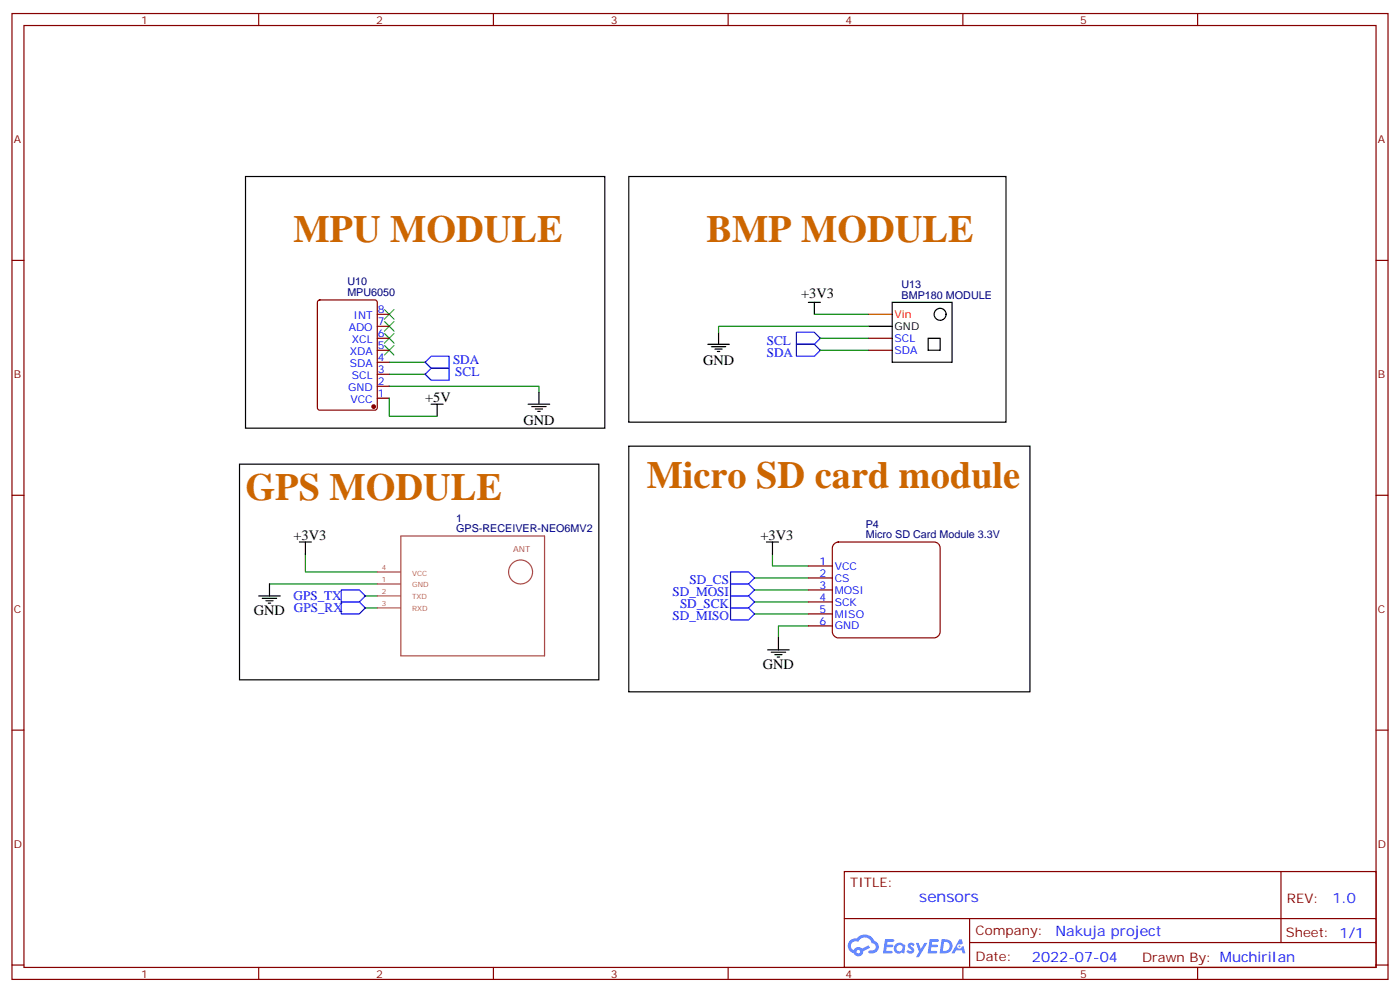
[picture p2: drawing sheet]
<svg xmlns="http://www.w3.org/2000/svg" width="412mm" height="292mm" viewBox="0 0 412 292" stroke-linecap="round" stroke-linejoin="round" font-family="sans-serif">
<g fill="none" stroke="#870000" stroke-width=".35">
<path d="M3.5 4h405.4v284.3h-405.4zM7.1 7.5h398.2v277.3h-398.2zM76.2 4v3.5M145.3 4v3.5M214.5 4v3.5M283.6 4v3.5M352.8 4v3.5M3.5 76.7h3.6M405.3 76.7h3.6M3.5 145.8h3.6M405.3 145.8h3.6M3.5 214.9h3.6"/>
<path d="M405.3 214.9h3.6M248.7 256.6h156.6v28.2h-156.6zM377.3 256.6v20.9M248.7 270.4h156.5M285.6 277.5h119.6M285.6 270.4v14.1M3.5 284.1h3.6M76.2 284.8v3.5M145.3 284.8v3.5M214.5 284.8v3.5M283.6 284.8v3.5M352.8 284.8v3.5"/>
<path d="M405.3 284.1h3.6"/>
</g>
<g fill="#5487ff">
<path d="M267.7 277.8a1.22 1.22 0 0 1 1.7 .2l-.4 .6a.47 .47 0 0 0-.3-.4 .47 .47 0 0 0-.5 .2l.1 .2a1.14 1.14 0 0 1 .8 1.8 1.14 1.14 0 0 1-1.9 0l-.2-.2 .5-.6 .7 .4a.29 .29 0 0 0 .3-.2 .29 .29 0 0 0-.2-.3 1.04 1.04 0 0 1-.6-1.7z"/>
<path d="M260.7 276.5h2.4l.3 .2-.2 .5h-1.8l-.1 .9h1.5l.3 .4-.3 .3h-1.6l-.2 1.1 1.7 .1 .2 .3-.2 .3-2.6 .1z"/>
<path d="M273.8 276.5h2.4l.3 .2-.1 .5h-1.8l-.2 .9h1.6l.3 .4-.4 .3h-1.6l-.1 1.1 1.7 .1 .2 .3-.2 .3-2.6 .1z"/>
<path d="M282.6 276.5h.7l.3 1.3-.6 .3a.69 .69 0 0 0-1 .3 .69 .69 0 0 0 .4 .9 .69 .69 0 0 0 .9-.6l.5-.3 .6 2.2h-.8l-.2-.8h-1.8l-.5 .8h-.8z"/>
<path d="M269.8 277.6h.8l.6 1.8 1.1-1.8h.9l-2.6 4.2h-.8l.9-1.6z"/>
<path d="M277.4 276.5l-.6 4.2h1.3a2.11 2.11 0 0 0 2.5-2.2 2.11 2.11 0 0 0-2.5-2zM278.1 277.2a1.39 1.39 0 0 1 1.7 1.5 1.39 1.39 0 0 1-1.8 1.2h-.3z"/>
<path d="M263.7 278.1a1.54 1.54 0 0 0-.1 2.2 1.54 1.54 0 0 0 2.2 .1l.6 .3 .3-2.3-.2-.3h-.4a1.49 1.49 0 0 0-2.4 0zM264 279.1a.94 .94 0 0 1 1.8 0 .94 .94 0 0 1-1.8 0z"/>
<path d="M250.4 276.9a2.18 2.18 0 0 0 1.1 3.7 1.44 1.44 0 0 0 1.6 .9 1.44 1.44 0 0 0 1.2-1.5l2-1-.5-.7-1.9 1a1.47 1.47 0 0 0-2.4 .4 1.39 1.39 0 0 1-.7-1.9 1.39 1.39 0 0 1 2-.5 2.12 2.12 0 0 1 2.2-1.3 2.12 2.12 0 0 1 1.9 1.7 1.14 1.14 0 0 1 1.1 1.4 1.14 1.14 0 0 1-1.7 .7 .43 .43 0 0 0-.5 .4 .43 .43 0 0 0 .4 .5 1.98 1.98 0 0 0 2.5-1.3 1.98 1.98 0 0 0-1.2-2.5 3.1 3.1 0 0 0-5.3-.7l-.9 .1zM252.3 280.2a.55 .55 0 0 1 1.1 0 .55 .55 0 0 1-1.1 0z"/>
<circle cx="282.6" cy="278.6" r=".26"/>
</g>
<path d="M234.6 97.8h5.3l1.8 1.8-1.8 1.8h-5.3zM125.2 110.2l1.8-1.8h5.3v3.5h-5.3zM125.2 106.6l1.8-1.7h5.3v3.5h-5.3zM234.6 101.4h5.3l1.8 1.7-1.8 1.8h-5.3zM100.5 173.7h5.3l1.8 1.7-1.8 1.8h-5.3zM100.5 177.2h5.3l1.8 1.8-1.8 1.7h-5.3zM215.2 179h5.3l1.7 1.7-1.7 1.8h-5.3zM215.2 175.4h5.3l1.7 1.8-1.7 1.8h-5.3zM215.2 171.9h5.3l1.7 1.8-1.7 1.7h-5.3zM215.2 168.4h5.3l1.7 1.7-1.7 1.8h-5.3z" fill="none" stroke="#00f" stroke-width=".35"/>
<g fill="none" stroke="#000" stroke-width=".35">
<path d="M72.3 52h105.9v74h-105.9zM185.2 52h111.1v72.3h-111.1zM211.7 97.8v3.6M238.1 89h3.6M239.9 89v3.5M255.8 96.1h7M262.8 89h17.7v17.6h-17.7zM273.4 99.6h3.5v3.5h-3.5zM127 119h3.5M128.8 119v3.5M155.6 119h6.3M156.6 119.7h4.3"/>
<path d="M158.7 115.5v3.5M208.5 101.4h6.3M209.5 102.1h4.3M210.6 102.8h2.1M211.3 103.5h.7M70.6 136.6h105.8v63.5h-105.8zM157.7 120.4h2.1M158.4 121.1h.7M185.2 131.3h118.2v72.4h-118.2zM88.2 159.6h3.5M90 159.6v3.5M225.8 159.6h3.5"/>
<path d="M227.5 159.6v3.5M76.2 175.4h6.3M77.3 176.1h4.2M78.3 176.8h2.1M79 177.6h.7M79.4 171.9v3.5M226.1 191.3h6.4M227.2 192h4.2M228.2 192.7h2.2M229 193.4h.7M229.3 187.8v3.5"/>
<circle cx="276.9" cy="92.5" r="1.76"/>
</g>
<path d="M255.8 92.5h7" fill="none" stroke="#f00" stroke-width=".35"/>
<g fill="none" stroke="#870000" stroke-width=".35">
<path d="M93.7 88.5l.5-.2h16.2l.7 .4v31.4l-.4 .6-16.5 .1-.7-.5v-31.3zM111.1 99.6h3.6M111.1 92.5h3.6M111.1 96.1h3.6M255.8 99.6h7M111.1 103.1h3.6M111.1 106.6h3.6M111.1 110.2h3.6M111.1 113.7h3.6M111.1 117.2h3.6M255.8 103.1h7M238.1 166.6h7.1"/>
<path d="M238.1 170.1h7.1M238.1 173.7h7.1M238.1 177.2h7.1M245.8 160.1l1.1-.5h28.3a1.76 1.76 0 0 1 1.7 1.7v24.7a1.89 1.89 0 0 1-1.7 1.8h-28.3a1.89 1.89 0 0 1-1.7-1.8v-24.7zM238.1 180.7h7.1M238.1 184.3h7.1"/>
</g>
<g fill="none" stroke="#008700" stroke-width=".35">
<path d="M239.9 92.5h15.9M241.7 99.6h14.1M255.8 96.1h-44.1v1.7M114.7 113.7h44v1.8M114.7 117.2v5.3h14.1M114.7 106.6h10.5M114.7 110.2h10.5M241.7 103.1h14.1M79.4 171.9h31.7M90 163.1v5.3h21.1M107.6 179h3.5M107.6 175.4h3.5"/>
<path d="M222.2 177.2h15.9M222.2 173.7h15.9M222.2 170.1h15.9M227.5 163.1v3.5h10.6M222.2 180.7h15.9M238.1 184.3h-8.8v3.5"/>
</g>
<path d="M113.2 91.1l2.9 2.8M113.2 94.7l2.9 2.8M113.2 98.2l2.9 2.8M116.1 91.1l-2.9 2.8M116.1 94.7l-2.9 2.8M116.1 98.2l-2.9 2.8M113.2 101.7l2.9 2.8M116.1 101.7l-2.9 2.8" fill="none" stroke="#3c3" stroke-width=".35"/>
<circle cx="110.1" cy="119.7" r=".53" fill="#870000" stroke="#870000" stroke-width=".35"/>
<path d="M118.1 157.8h42.3v35.3h-42.3zM111.1 179h7M111.1 175.4h7M111.1 171.9h7M111.1 168.4h7M156.9 168.4a3.5 3.5 0 0 0-5.1-3.2 3.5 3.5 0 0 0-.7 5.9 3.5 3.5 0 0 0 5.7-1.9l.1-.7" fill="none" stroke="#a64a4a" stroke-width=".35"/>
<g font-size="11.3" fill="#c60">
<text x="86.4" y="71.4">MPU MODULE</text>
<text x="208.1" y="71.4">BMP MODULE</text>
<text x="190.5" y="143.7">Micro SD card module</text>
<text x="72.3" y="147.2">GPS MODULE</text>
</g>
<text font-size="4.6" fill="#00f" x="270.8" y="265.6">sensors</text>
<g font-size="4.2">
<text x="236" y="87.8">+3V3</text>
<text x="207.1" y="107.4">GND</text>
<text x="125.2" y="118.3">+5V</text>
<text x="154.2" y="125">GND</text>
<text x="86.4" y="158.9">+3V3</text>
<text x="224" y="158.9">+3V3</text>
<text x="74.8" y="181.1">GND GPS_RX</text>
<text x="224.7" y="197">GND</text>
</g>
<g font-size="4.2" fill="#00f">
<text x="392.5" y="265.8">1.0</text>
<text x="310.9" y="275.4">Nakuja project</text>
<text x="304" y="283.2">2022-07-04</text>
</g>
<g font-size="3.9" fill="#00f">
<text x="225.9" y="101.5">SCL</text>
<text x="133.4" y="107.3">SDA</text>
<text x="225.9" y="105">SDA</text>
<text x="134.1" y="110.8">SCL</text>
<text x="203.1" y="171.9">SD_CS</text>
<text x="86.5" y="176.7">GPS_TX</text>
<text x="198.1" y="175.4">SD_MOSI</text>
<text x="200.3" y="179">SD_SCK</text>
<text x="198.1" y="182.5">SD_MISO</text>
</g>
<g font-size="3.9" fill="#800">
<text x="250.5" y="261.2">TITLE:</text>
<text x="379.1" y="265.8">REV:</text>
<text x="287.4" y="275.4">Company:</text>
<text x="378.7" y="276">Sheet: 1/1</text>
<text x="287.4" y="283">Date:</text>
<text x="336.4" y="283.1">Drawn By: MuchiriIan</text>
</g>
<g font-size="3.2" fill="#800">
<text x="41.6" y="7">1</text>
<text x="110.8" y="7">2</text>
<text x="179.9" y="7">3</text>
<text x="249.1" y="7">4</text>
<text x="318.2" y="7">5</text>
<text x="4.1" y="42.1">A</text>
<text x="405.9" y="42.1">A</text>
<text x="4.1" y="111.2">B</text>
<text x="405.9" y="111.2">B</text>
<text x="4.1" y="180.4">C</text>
<text x="405.9" y="180.4">C</text>
<text x="4.1" y="249.5">D</text>
<text x="405.9" y="249.5">D</text>
<text x="41.6" y="287.8">1</text>
<text x="110.8" y="287.8">2</text>
<text x="179.9" y="287.8">3</text>
<text x="249.1" y="287.8">4</text>
<text x="318.2" y="287.8">5</text>
</g>
<g font-size="3.2" fill="#000080">
<text x="102.3" y="87.2">MPU6050</text>
<text x="102.3" y="84">U10</text>
<text x="265.6" y="87.9">BMP180 MODULE</text>
<text x="265.6" y="84.7">U13</text>
<text x="134.4" y="153.6">1</text>
<text x="255" y="155.3">P4</text>
<text x="134.4" y="156.7">GPS-RECEIVER-NEO6MV2</text>
<text x="255" y="158.5">Micro SD Card Module 3.3V</text>
</g>
<g font-size="3.2" fill="#00f">
<text x="104.2" y="93.9">INT</text>
<text x="111.3" y="92.2">8</text>
<text x="111.3" y="95.7">7</text>
<text x="102.7" y="97.5">ADO</text>
<text x="103.7" y="101">XCL</text>
<text x="111.3" y="99.2">6</text>
<text x="263.5" y="100.6">SCL</text>
<text x="103" y="104.5">XDA</text>
<text x="111.3" y="102.8">5</text>
<text x="111.3" y="106.3">4</text>
<text x="263.5" y="104.2">SDA</text>
<text x="103" y="108.1">SDA</text>
<text x="103.7" y="111.6">SCL</text>
<text x="111.3" y="109.8">3</text>
<text x="111.3" y="113.3">2</text>
<text x="102.5" y="115.1">GND</text>
<text x="103.2" y="118.6">VCC</text>
<text x="111.3" y="116.9">1</text>
<text x="241.4" y="166.3">1</text>
<text x="245.9" y="167.8">VCC</text>
<text x="241.4" y="169.8">2</text>
<text x="241.4" y="173.3">3</text>
<text x="245.9" y="171.2">CS</text>
<text x="241.4" y="176.8">4</text>
<text x="245.9" y="174.7">MOSI</text>
<text x="245.9" y="178.3">SCK</text>
<text x="241.4" y="180.4">5</text>
<text x="241.4" y="183.9">6</text>
<text x="245.9" y="181.8">MISO</text>
<text x="245.9" y="185.3">GND</text>
</g>
<text font-size="3.2" fill="#f00" x="263.5" y="93.6">Vin</text>
<text font-size="3.2" x="263.5" y="97.1">GND</text>
<text font-size="2.5" fill="#a54b4b" x="151.1" y="162.6">ANT</text>
<g font-size="2.1" fill="#a54b4b">
<text x="112.4" y="167.7">4</text>
<text x="112.4" y="171.2">1</text>
<text x="121.4" y="172.9">GND</text>
<text x="121.4" y="169.4">VCC</text>
<text x="112.4" y="178.3">3</text>
<text x="112.4" y="174.7">2</text>
<text x="121.4" y="176.5">TXD</text>
<text x="121.4" y="180">RXD</text>
</g>
</svg>
